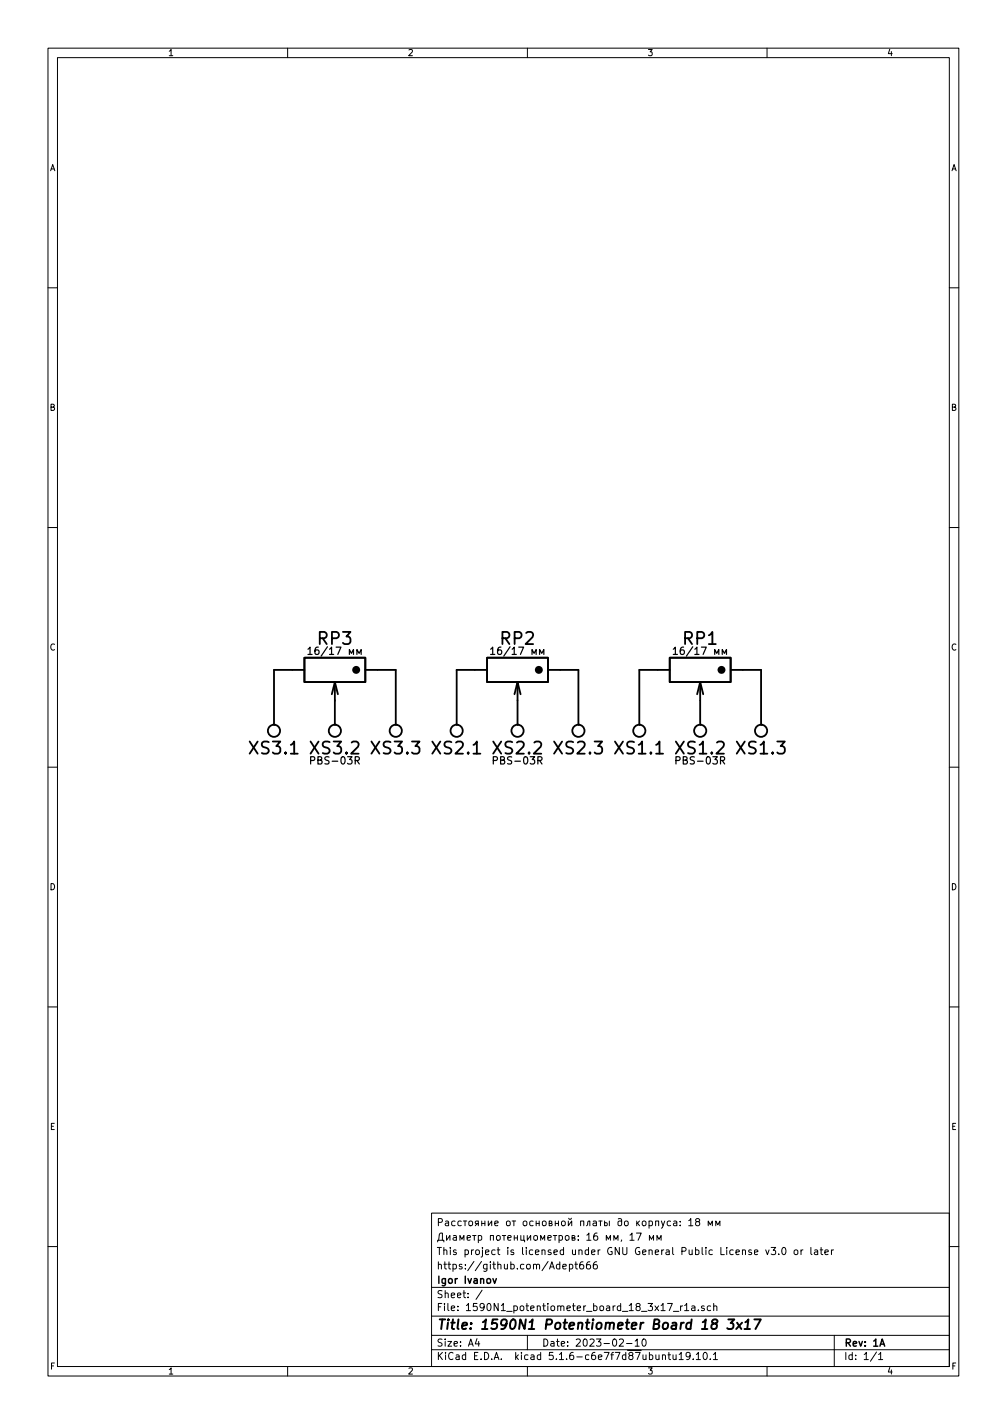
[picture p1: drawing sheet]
EESchema Schematic File Version 4
EELAYER 30 0
EELAYER END
$Descr A4 8268 11693 portrait
encoding utf-8
Sheet 1 1
Title "1590N1 Potentiometer Board 18 3x17"
Date "2023-02-10"
Rev "1A"
Comp "Igor Ivanov"
Comment1 "https://github.com/Adept666"
Comment2 "This project is licensed under GNU General Public License v3.0 or later"
Comment3 "Диаметр потенциометров: 16 мм, 17 мм"
Comment4 "Расстояние от основной платы до корпуса: 18 мм"
$EndDescr
$Comp
L KCL:RESISTOR_VARIABLE RP2
U 1 1
P 4250 5500
F 0 "RP2" H 4250 5250 100 0000 C CNN
F 1 "RP2: 16/17" H 4250 5500 100 0001 C CNN
F 2 "SBKCL-TH-SL:RP-PDB181-K-20-P-CIRCULAR" H 4250 5500 60  0001 C CNN
F 3 "" H 4250 5500 60  0001 C CNN
F 4 "16/17 мм" H 4250 5350 60  0000 C CNN "Diameter"
	1    4250 5500
	-1   0    0    1   
$EndComp
Wire Wire Line
	3900 5500 3750 5500
Wire Wire Line
	3750 5500 3750 5950
Wire Wire Line
	4600 5500 4750 5500
Wire Wire Line
	4750 5500 4750 5950
$Comp
L KCL:RESISTOR_VARIABLE RP3
U 1 1
P 2750 5500
F 0 "RP3" H 2750 5250 100 0000 C CNN
F 1 "RP3: 16/17" H 2750 5500 100 0001 C CNN
F 2 "SBKCL-TH-SL:RP-PDB181-K-20-P-CIRCULAR" H 2750 5500 60  0001 C CNN
F 3 "" H 2750 5500 60  0001 C CNN
F 4 "16/17 мм" H 2750 5350 60  0000 C CNN "Diameter"
	1    2750 5500
	-1   0    0    1   
$EndComp
Wire Wire Line
	2750 5750 2750 5950
Wire Wire Line
	2400 5500 2250 5500
Wire Wire Line
	2250 5500 2250 5950
Wire Wire Line
	3100 5500 3250 5500
Wire Wire Line
	3250 5500 3250 5950
$Comp
L KCL:RESISTOR_VARIABLE RP1
U 1 1
P 5750 5500
F 0 "RP1" H 5750 5250 100 0000 C CNN
F 1 "RP1: 16/17" H 5750 5500 100 0001 C CNN
F 2 "SBKCL-TH-SL:RP-PDB181-K-20-P-CIRCULAR" H 5750 5500 60  0001 C CNN
F 3 "" H 5750 5500 60  0001 C CNN
F 4 "16/17 мм" H 5750 5350 60  0000 C CNN "Diameter"
	1    5750 5500
	-1   0    0    1   
$EndComp
Wire Wire Line
	5750 5750 5750 5950
Wire Wire Line
	5400 5500 5250 5500
Wire Wire Line
	5250 5500 5250 5950
Wire Wire Line
	6100 5500 6250 5500
Wire Wire Line
	6250 5500 6250 5950
Wire Wire Line
	4250 5750 4250 5950
$Comp
L KCL:JUNCTION_DISMOUNTABLE_3U XS1
U 1 1
P 5250 6000
F 0 "XS1" H 5250 6150 100 0000 C CNN
F 1 "PBS-03R" H 5250 6000 100 0001 C CNN
F 2 "SBKCL-TH-SL:CON-PBS-03R-CIRCULAR" H 5250 6000 60  0001 C CNN
F 3 "" H 5250 6000 60  0001 C CNN
	1    5250 6000
	-1   0    0    1   
$EndComp
$Comp
L KCL:JUNCTION_DISMOUNTABLE_3U XS1
U 2 1
P 5750 6000
F 0 "XS1" H 5750 6150 100 0000 C CNN
F 1 "PBS-03R" H 5750 6000 100 0001 C CNN
F 2 "SBKCL-TH-SL:CON-PBS-03R-CIRCULAR" H 5750 6000 60  0001 C CNN
F 3 "" H 5750 6000 60  0001 C CNN
F 4 "PBS-03R" H 5750 6250 60  0000 C CNN "Product"
	2    5750 6000
	-1   0    0    1   
$EndComp
$Comp
L KCL:JUNCTION_DISMOUNTABLE_3U XS1
U 3 1
P 6250 6000
F 0 "XS1" H 6250 6150 100 0000 C CNN
F 1 "PBS-03R" H 6250 6000 100 0001 C CNN
F 2 "SBKCL-TH-SL:CON-PBS-03R-CIRCULAR" H 6250 6000 60  0001 C CNN
F 3 "" H 6250 6000 60  0001 C CNN
	3    6250 6000
	-1   0    0    1   
$EndComp
$Comp
L KCL:JUNCTION_DISMOUNTABLE_3U XS2
U 1 1
P 3750 6000
F 0 "XS2" H 3750 6150 100 0000 C CNN
F 1 "PBS-03R" H 3750 6000 100 0001 C CNN
F 2 "SBKCL-TH-SL:CON-PBS-03R-CIRCULAR" H 3750 6000 60  0001 C CNN
F 3 "" H 3750 6000 60  0001 C CNN
	1    3750 6000
	-1   0    0    1   
$EndComp
$Comp
L KCL:JUNCTION_DISMOUNTABLE_3U XS2
U 2 1
P 4250 6000
F 0 "XS2" H 4250 6150 100 0000 C CNN
F 1 "PBS-03R" H 4250 6000 100 0001 C CNN
F 2 "SBKCL-TH-SL:CON-PBS-03R-CIRCULAR" H 4250 6000 60  0001 C CNN
F 3 "" H 4250 6000 60  0001 C CNN
F 4 "PBS-03R" H 4250 6250 60  0000 C CNN "Product"
	2    4250 6000
	-1   0    0    1   
$EndComp
$Comp
L KCL:JUNCTION_DISMOUNTABLE_3U XS2
U 3 1
P 4750 6000
F 0 "XS2" H 4750 6150 100 0000 C CNN
F 1 "PBS-03R" H 4750 6000 100 0001 C CNN
F 2 "SBKCL-TH-SL:CON-PBS-03R-CIRCULAR" H 4750 6000 60  0001 C CNN
F 3 "" H 4750 6000 60  0001 C CNN
	3    4750 6000
	-1   0    0    1   
$EndComp
$Comp
L KCL:JUNCTION_DISMOUNTABLE_3U XS3
U 1 1
P 2250 6000
F 0 "XS3" H 2250 6150 100 0000 C CNN
F 1 "PBS-03R" H 2250 6000 100 0001 C CNN
F 2 "SBKCL-TH-SL:CON-PBS-03R-CIRCULAR" H 2250 6000 60  0001 C CNN
F 3 "" H 2250 6000 60  0001 C CNN
	1    2250 6000
	-1   0    0    1   
$EndComp
$Comp
L KCL:JUNCTION_DISMOUNTABLE_3U XS3
U 2 1
P 2750 6000
F 0 "XS3" H 2750 6150 100 0000 C CNN
F 1 "PBS-03R" H 2750 6000 100 0001 C CNN
F 2 "SBKCL-TH-SL:CON-PBS-03R-CIRCULAR" H 2750 6000 60  0001 C CNN
F 3 "" H 2750 6000 60  0001 C CNN
F 4 "PBS-03R" H 2750 6250 60  0000 C CNN "Product"
	2    2750 6000
	-1   0    0    1   
$EndComp
$Comp
L KCL:JUNCTION_DISMOUNTABLE_3U XS3
U 3 1
P 3250 6000
F 0 "XS3" H 3250 6150 100 0000 C CNN
F 1 "PBS-03R" H 3250 6000 100 0001 C CNN
F 2 "SBKCL-TH-SL:CON-PBS-03R-CIRCULAR" H 3250 6000 60  0001 C CNN
F 3 "" H 3250 6000 60  0001 C CNN
	3    3250 6000
	-1   0    0    1   
$EndComp
$EndSCHEMATC
